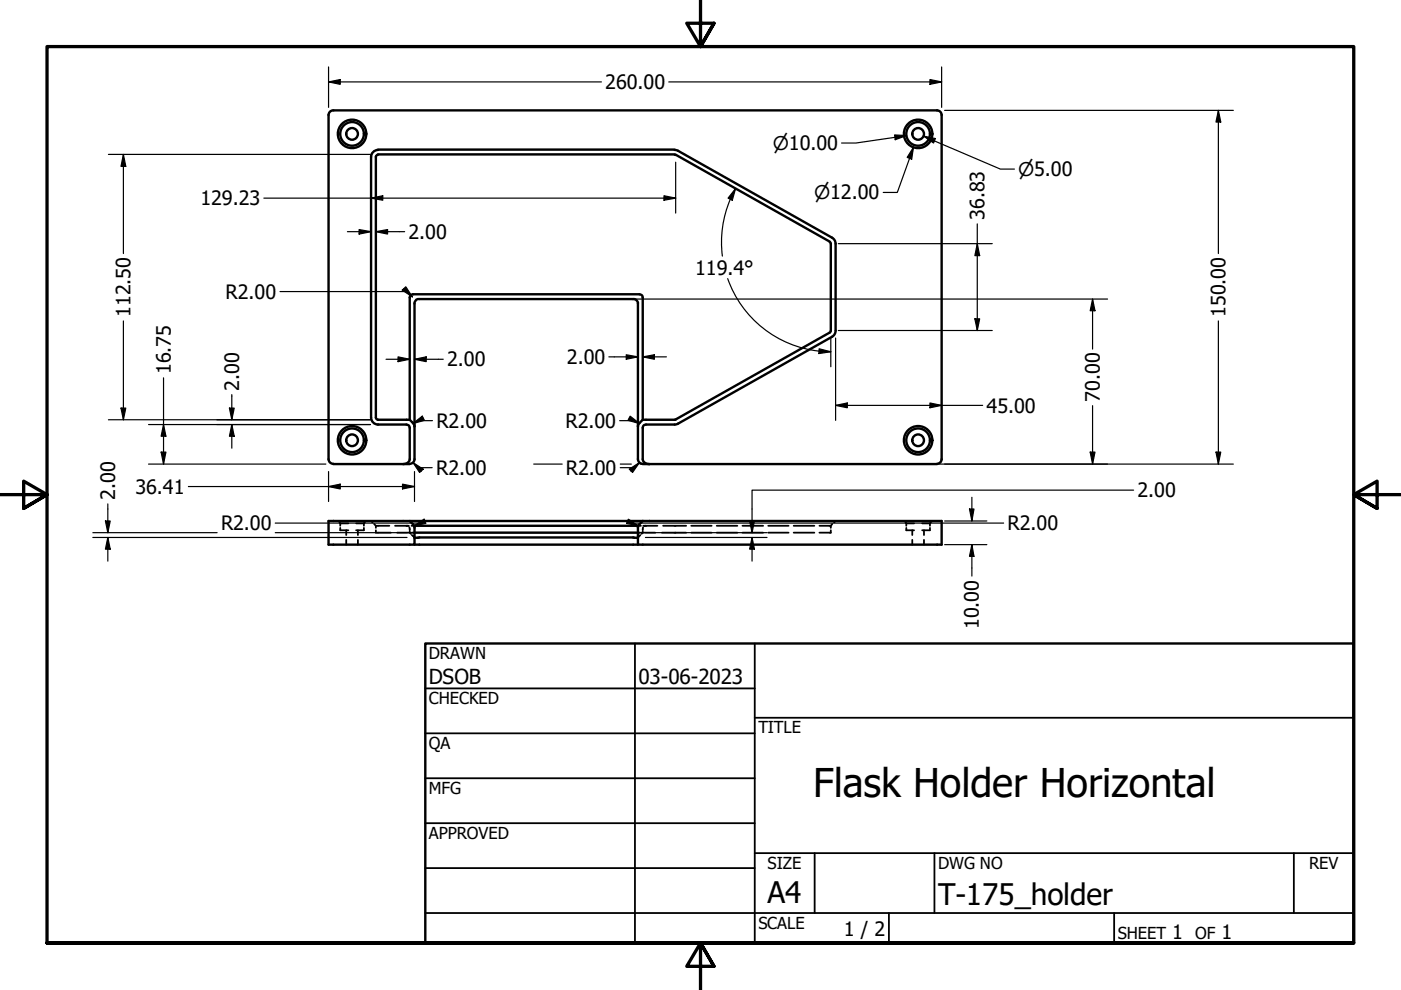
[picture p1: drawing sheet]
<svg xmlns="http://www.w3.org/2000/svg" width="297mm" height="210mm" viewBox="0 0 297 210" stroke-linecap="round" stroke-linejoin="round" font-family="sans-serif">
<!-- layer: Visible (ANSI) -->
<g fill="none" stroke="#000" stroke-width=".51">
<path d="M78.7 33.2v55.3M79.7 33.2v55.3M80.1 31.7h62.9M80.1 32.7h62.9M80.2 32.8l-.4 .2-.1 .3M80.2 31.8a1.49 1.49 0 0 0-1.5 1.5M143 32.8l.3 .1M143 31.8l.8 .2 32.6 18.4a1.49 1.49 0 0 1 .8 1.3v18.4M143.3 32.8l32.6 18.4M198.7 23.4a.99 .99 0 0 1 .9 1v72.9a.98 .98 0 0 1-.9 1M198.7 23.4h-128.1a.98 .98 0 0 0-.9 1v73a.99 .99 0 0 0 .9 .9M175.9 51.3l.2 .4v18.4"/>
<path d="M175.9 70.5l-32.9 18.5M176.1 70.1l-.2 .4M177.2 70.1a1.49 1.49 0 0 1-.8 1.3l-32.6 18.4-.8 .2M70.7 98.4h16.2M78.7 88.5a1.49 1.49 0 0 0 1.4 1.5h6.1a.66 .66 0 0 1 .7 .7v6.7a1.23 1.23 0 0 1-1.4 1M79.7 88.5l.2 .4 .3 .1h6.7l.7 .7M86.9 89v-25.9a.66 .66 0 0 1 .7-.7h48a.66 .66 0 0 1 .7 .7v25.9M87.6 89.7l.3 .7M135.5 89.7l-.2 .7M136.2 98.3a.99 .99 0 0 1-.9-.9v-33a.99 .99 0 0 0-.8-1h-45.6a.86 .86 0 0 0-1 1v33a.99 .99 0 0 1-1 .9M136.3 98.4h62.4M143 90h-6a.66 .66 0 0 0-.7 .7v6.7a1.23 1.23 0 0 0 1.4 1"/>
<path d="M143 89h-6.7l-.7 .7M86.9 110.5h112.7v5h-64.3v-3.6M87.6 111.2l-.7-.7h-17.2v5h18.2v-3.6M87.6 111.2l.3 .7M87.8 111.5h47.5M87.9 114h47.4M87.9 115.5h47.4M87.9 112.9h47.4M135.5 111.2l-.2 .7M136.3 110.5l-.7 .7"/>
<circle cx="74.6" cy="28.4" r="3"/>
<circle cx="74.6" cy="28.4" r="2.51"/>
<circle cx="74.6" cy="28.4" r="1.24"/>
<circle cx="194.7" cy="28.4" r="3"/>
<circle cx="194.7" cy="28.4" r="2.51"/>
<circle cx="194.7" cy="28.4" r="1.24"/>
<circle cx="74.6" cy="93.3" r="3"/>
<circle cx="74.6" cy="93.3" r="2.51"/>
<circle cx="74.6" cy="93.3" r="1.24"/>
<circle cx="194.7" cy="93.3" r="3"/>
<circle cx="194.7" cy="93.3" r="2.51"/>
<circle cx="194.7" cy="93.3" r="1.24"/>
</g>
<!-- layer: Hidden (ANSI) -->
<g fill="none" stroke="#000" stroke-width=".38">
<path d="M71.7 110.5l.1 .1M72 110.8l.1 .2M72.1 111h1.8M72.1 111.9v.5h1.8M72.1 111v.5M73.4 112.4v1M73.4 114.5v1M75.5 111h1.7M75.9 112.4v1M75.9 114.5v1M77.2 111.9v.5h-1.7M77.2 111v.5"/>
<path d="M77.3 110.8l-.1 .2M77.7 110.5l-.2 .1M78.7 110.5l.3 .3M79.3 111.1l.4 .4M79.7 112.4v.5h.1M79.7 111.5h.1M79.7 111.5v.4M80 112.9h2.9M80 111.5h2.5M83.8 111.5h2.9M84.2 112.9h2.9M86.2 111.5h.4"/>
<path d="M86.8 111.8l.1 .6M86.9 112.7v.2l.2 .3M87.2 111.5h.6M87.3 112.9h.4M87.3 113.4l.4 .4M87.8 112.9h.1M87.8 113.8l.1 .2M135.3 112.9h.1M135.3 111.5h.6M135.4 113.8l-.1 .2M135.4 112.9h.4M135.8 113.4l-.4 .4"/>
<path d="M136 112.9h2.9M136.3 112.7v.2l-.3 .3M136.3 111.8v.6M136.4 111.5h3M137 111.5h-.4M140.3 112.9h2.8M140.6 111.5h2.5M143.2 112.9h2.3M143.2 111.5h2.3M146.6 112.9h4.3M146.6 111.5h4.3M152 112.9h4.3"/>
<path d="M152 111.5h4.3M157.4 112.9h4.4M157.4 111.5h4.4M162.9 112.9h4.3M162.9 111.5h4.3M168.3 112.9h4.4M168.3 111.5h4.4M173.7 112.9h2.3M173.7 111.5h2.3M176.1 111.5h.1M176.1 112.4v.5M176.1 111.5v.4"/>
<path d="M176.5 111.1l-.4 .4M177.2 110.5l-.4 .3M191.6 110.5l.2 .1M192 110.8l.2 .2M192.2 111h1.6M192.2 111.9v.5h1.6M192.2 111v.5M193.4 112.4v1M193.4 114.5v1M195.5 111h1.7M195.9 112.4v1M195.9 114.5v1"/>
<path d="M197.2 111.9v.5h-1.7M197.2 111v.5M197.4 110.8l-.2 .2M197.7 110.5l-.2 .1"/>
</g>
<!-- layer: Border (ANSI) -->
<path d="M148.5 -.1v10l-2.9-5h5.8l-2.9 5 2.9-5M0 104.9h10l-5-2.9v5.8l5-2.9-5 2.9M297 104.9h-10l5-2.9v5.8l-5-2.9 5 2.9M10 199.9v-190h277v190h-277h277M151.4 204.9l-2.9-5 2.9 5h-5.8l2.9-5v10" fill="none" stroke="#000" stroke-width=".7"/>
<!-- layer: Title (ANSI) -->
<g fill="none" stroke="#000" stroke-width=".38">
<path d="M134.6 136.4v63.5M160 136.4v63.5M90.2 146h69.8M90.2 155.5h69.8M160 152.2h127M90.2 165h69.8M90.2 174.5h69.8M90.2 193.6h196.8M90.2 184.1h69.8M160 180.9h127M172.7 180.9v12.7M188.5 193.6v6.3"/>
<path d="M198.1 180.9v12.7M236.2 193.6v6.3M274.3 180.9v12.7"/>
</g>
<path d="M90.2 136.4h196.8v63.5h-196.8z" fill="none" stroke="#000" stroke-width=".51"/>
<!-- layer: Dimension (ANSI) -->
<g fill="none" stroke="#000" stroke-width=".25">
<path d="M69.7 17.4l2.4-.5v1zM69.7 14.2v8.6M69.7 17.4h57.8M141.8 17.4h57.8M197.2 16.9l2.4 .5-2.4 .5zM199.6 14.2v8.6M23 32.7h55.5M26.2 32.7l.5 2.6h-1zM26.2 32.7v21.1M143.3 34.4v10.8M156 40l-.7 2.5-.9-.5zM156 40l-1.2 2.2"/>
<path d="M189.7 28.6l2.5 .1-2.4 .9zM192.2 28.7l-10.7 1.6h-3.1M193.7 31.2l-.4 2.6-1-.4zM193.7 31.2l-3.5 9.6h-2.9M195.8 28.9l2.5 .5-.4 .9zM195.8 28.9l16.3 6.9h3M200.3 23.4h61.2M258.3 23.4l.5 2.5h-1zM258.3 23.4v30.4M55.9 42h87.4M73.7 49.1h5M76.1 48.7l2.6 .4-2.6 .5z"/>
<path d="M78.7 42l2.5-.5v1zM79.7 49.1l2.5-.4v.9zM79.7 49.1h6.1M140.8 41.5l2.5 .5-2.5 .5zM154.3 59.1a23.2 23.2 0 0 0 21.8 15.5M154.9 42.2a23.2 23.2 0 0 0-1.7 12.1M177.7 51.7h32.7M207.2 51.7l.5 2.5h-1zM207.2 47.5v22.6M26.2 68v21M59.4 61.8h26.9l-.6-.6 1.7 1.8M81.9 76.2h5"/>
<path d="M84.4 75.7l2.5 .5-2.5 .5zM85.3 61.5l.7-.7 1.4 2.2zM87.9 76.2l2.5-.5v1zM87.9 76.2h6.1M113.2 63.4h121.6M129.1 75.7h6.2M132.8 75.2l2.5 .5-2.5 .5zM136.3 75.7l2.4-.5v1zM136.3 75.7h5M173.7 73.9l2.4 .7-2.5 .4zM176.1 71.7v6.1M177.2 71.7v17.4"/>
<path d="M177.7 70.1h32.7M206.7 67.6h1l-.5 2.5zM231.6 63.4l.6 2.5h-1.1zM231.6 63.4v10.6M258.3 68v30.4M23 89h55.5M25.7 86.5h1l-.5 2.5zM31.5 98.4h37.6M31.5 90h47M34.2 95.9h1l-.5 2.5zM34.7 90l.5 2.5h-1zM34.7 80.1v18.3"/>
<path d="M48.6 86.5h1.1l-.6 2.5zM49.1 90l.6 2.5h-1.1zM49.1 83.7v5.3M49.1 90v5M69.7 100v6.3M87.5 89.8l2-1.6 .5 .9zM87.6 98.1l2.1 1.4-.7 .7zM87.6 98.1l1.7 1.8-.7-.7h3M87.9 100v6.3M91.7 89.2h-3l1-.5-2.2 1.1M113.2 98.4h6M131.4 89.2h3l-1-.5 2.2 1.1"/>
<path d="M131.5 98.4h2.4M133.4 99.5l2.2-1.4-1.5 2.1zM133.6 88.2l2 1.6-2.4-.7zM135.6 98.1l-1.8 1.8 .7-.7h-3M135.7 98.4h125.8M177.2 86l2.4-.6v1.1zM177.2 86h31.1M197.2 85.4l2.4 .6-2.4 .5zM231.1 95.9h1.1l-.6 2.5zM231.6 86v12.4M257.8 95.9h1l-.5 2.5zM19.7 114h66.6"/>
<path d="M19.7 112.9h26.3M22.4 110.5h1l-.5 2.4zM22.9 114l.5 2.4h-1zM22.9 106.8v6.1M22.9 114v5M39.9 103.2h48M58.4 110.9h30.8l.9-.4-2.3 1M58.4 112.9h27.9M69.7 103.2l2.4-.5v1zM85.3 102.7l2.6 .5-2.6 .5zM87.8 111.5l2.1-1.4 .4 .9zM133.2 110.1l2.1 1.4-2.5-.5z"/>
<path d="M136.8 114h25.8M136.8 112.9h25.8M158.9 110.5h1.1l-.6 2.4zM159.4 114l.6 2.4h-1.1zM159.4 114v5M200.3 115.5h8.9M200.3 110.5h8.9M205.5 107.9h1l-.4 2.6zM206.1 115.5l.4 2.5h-1zM206.1 105.4v5.1M206.1 115.5v6.6M212.8 110.9h-78.9l-.9-.4 2.3 1"/>
<path d="M240.3 103.9h-80.9v9"/>
</g>
<g fill="#000">
<path d="M69.7 17.4l2.4-.5v1z" fill-rule="evenodd"/>
<path d="M197.2 16.9l2.4 .5-2.4 .5z" fill-rule="evenodd"/>
<path d="M26.2 32.7l.5 2.6h-1z" fill-rule="evenodd"/>
<path d="M189.7 28.6l2.5 .1-2.4 .9z" fill-rule="evenodd"/>
<path d="M193.7 31.2l-.4 2.6-1-.4z" fill-rule="evenodd"/>
<path d="M195.8 28.9l2.5 .5-.4 .9z" fill-rule="evenodd"/>
<path d="M258.3 23.4l.5 2.5h-1z" fill-rule="evenodd"/>
<path d="M76.1 48.7l2.6 .4-2.6 .5z" fill-rule="evenodd"/>
<path d="M78.7 42l2.5-.5v1z" fill-rule="evenodd"/>
<path d="M79.7 49.1l2.5-.4v.9z" fill-rule="evenodd"/>
<path d="M140.8 41.5l2.5 .5-2.5 .5z" fill-rule="evenodd"/>
<path d="M156 40l-.7 2.5-.9-.5z" fill-rule="evenodd"/>
<path d="M207.2 51.7l.5 2.5h-1z" fill-rule="evenodd"/>
<path d="M84.4 75.7l2.5 .5-2.5 .5z" fill-rule="evenodd"/>
<path d="M85.3 61.5l.7-.7 1.4 2.2z" fill-rule="evenodd"/>
<path d="M87.9 76.2l2.5-.5v1z" fill-rule="evenodd"/>
<path d="M132.8 75.2l2.5 .5-2.5 .5z" fill-rule="evenodd"/>
<path d="M136.3 75.7l2.4-.5v1z" fill-rule="evenodd"/>
<path d="M173.7 73.9l2.4 .7-2.5 .4z" fill-rule="evenodd"/>
<path d="M206.7 67.6h1l-.5 2.5z" fill-rule="evenodd"/>
<path d="M231.6 63.4l.6 2.5h-1.1z" fill-rule="evenodd"/>
<path d="M25.7 86.5h1l-.5 2.5z" fill-rule="evenodd"/>
<path d="M34.2 95.9h1l-.5 2.5z" fill-rule="evenodd"/>
<path d="M34.7 90l.5 2.5h-1z" fill-rule="evenodd"/>
<path d="M48.6 86.5h1.1l-.6 2.5z" fill-rule="evenodd"/>
<path d="M49.1 90l.6 2.5h-1.1z" fill-rule="evenodd"/>
<path d="M87.5 89.8l2-1.6 .5 .9z" fill-rule="evenodd"/>
<path d="M87.6 98.1l2.1 1.4-.7 .7z" fill-rule="evenodd"/>
<path d="M133.6 88.2l2 1.6-2.4-.7z" fill-rule="evenodd"/>
<path d="M177.2 86l2.4-.6v1.1z" fill-rule="evenodd"/>
<path d="M197.2 85.4l2.4 .6-2.4 .5z" fill-rule="evenodd"/>
<path d="M231.1 95.9h1.1l-.6 2.5z" fill-rule="evenodd"/>
<path d="M257.8 95.9h1l-.5 2.5z" fill-rule="evenodd"/>
<path d="M22.4 110.5h1l-.5 2.4z" fill-rule="evenodd"/>
<path d="M22.9 114l.5 2.4h-1z" fill-rule="evenodd"/>
<path d="M69.7 103.2l2.4-.5v1z" fill-rule="evenodd"/>
<path d="M85.3 102.7l2.6 .5-2.6 .5z" fill-rule="evenodd"/>
<path d="M87.8 111.5l2.1-1.4 .4 .9z" fill-rule="evenodd"/>
<path d="M133.2 110.1l2.1 1.4-2.5-.5z" fill-rule="evenodd"/>
<path d="M133.4 99.5l2.2-1.4-1.5 2.1z" fill-rule="evenodd"/>
<path d="M158.9 110.5h1.1l-.6 2.4z" fill-rule="evenodd"/>
<path d="M159.4 114l.6 2.4h-1.1z" fill-rule="evenodd"/>
<path d="M205.5 107.9h1l-.4 2.6z" fill-rule="evenodd"/>
<path d="M206.1 115.5l.4 2.5h-1z" fill-rule="evenodd"/>
</g>
<text font-size="8.4" x="172.4" y="168.9">Flask Holder Horizontal</text>
<g font-size="6.3">
<text x="162.8" y="191.4">A4</text>
<text x="198.9" y="191.9">T-175_holder</text>
</g>
<g font-size="4.4">
<text x="90.9" y="145.1">DSOB</text>
<text x="135.4" y="145.1">03-06-2023</text>
</g>
<g font-size="4.2">
<text x="128.3" y="18.9">260.00</text>
<text x="42.5" y="43.5">129.23</text>
<text x="208.7" y="46.6" transform="rotate(-90 208.7 46.6)">36.83</text>
<text x="86.6" y="50.6">2.00</text>
<text x="147.4" y="58.2">119.4°</text>
<text x="47.8" y="63.3">R2.00</text>
<text x="27.7" y="67.2" transform="rotate(-90 27.7 67.2)">112.50</text>
<text x="259.8" y="67.2" transform="rotate(-90 259.8 67.2)">150.00</text>
<text x="94.8" y="77.7">2.00</text>
<text x="120.2" y="77.2">2.00</text>
<text x="36.2" y="79.3" transform="rotate(-90 36.2 79.3)">16.75</text>
<text x="50.7" y="82.8" transform="rotate(-90 50.7 82.8)">2.00</text>
<text x="209.2" y="87.5">45.00</text>
<text x="233.2" y="85.2" transform="rotate(-90 233.2 85.2)">70.00</text>
<text x="92.5" y="90.7">R2.00</text>
<text x="119.9" y="90.7">R2.00</text>
<text x="92.5" y="100.7">R2.00</text>
<text x="120" y="100.7">R2.00</text>
<text x="24.4" y="106" transform="rotate(-90 24.4 106)">2.00</text>
<text x="28.7" y="104.7">36.41</text>
<text x="241.2" y="105.4">2.00</text>
<text x="46.9" y="112.4">R2.00</text>
<text x="213.6" y="112.4">R2.00</text>
<text x="207.5" y="133.4" transform="rotate(-90 207.5 133.4)">10.00</text>
<text x="178.9" y="198.5">1 / 2</text>
<text x="248.5" y="199.1">1</text>
<text x="259" y="199.1">1</text>
</g>
<g font-size="4">
<text x="163.8" y="31.8">⌀10.00</text>
<text x="215.9" y="37.3">⌀5.00</text>
<text x="172.6" y="42.3">⌀12.00</text>
</g>
<g font-size="3.5">
<text x="90.9" y="139.7">DRAWN</text>
<text x="90.9" y="149.3">CHECKED</text>
<text x="160.8" y="155.5">TITLE</text>
<text x="90.9" y="158.8">QA</text>
<text x="90.9" y="168.3">MFG</text>
<text x="90.9" y="177.8">APPROVED</text>
<text x="162.8" y="184.2">SIZE</text>
<text x="198.9" y="184.2">DWG NO</text>
<text x="277.6" y="184.2">REV</text>
<text x="160.8" y="196.9">SCALE</text>
<text x="237" y="199.1">SHEET</text>
<text x="253.4" y="199.1">OF</text>
</g>
</svg>
